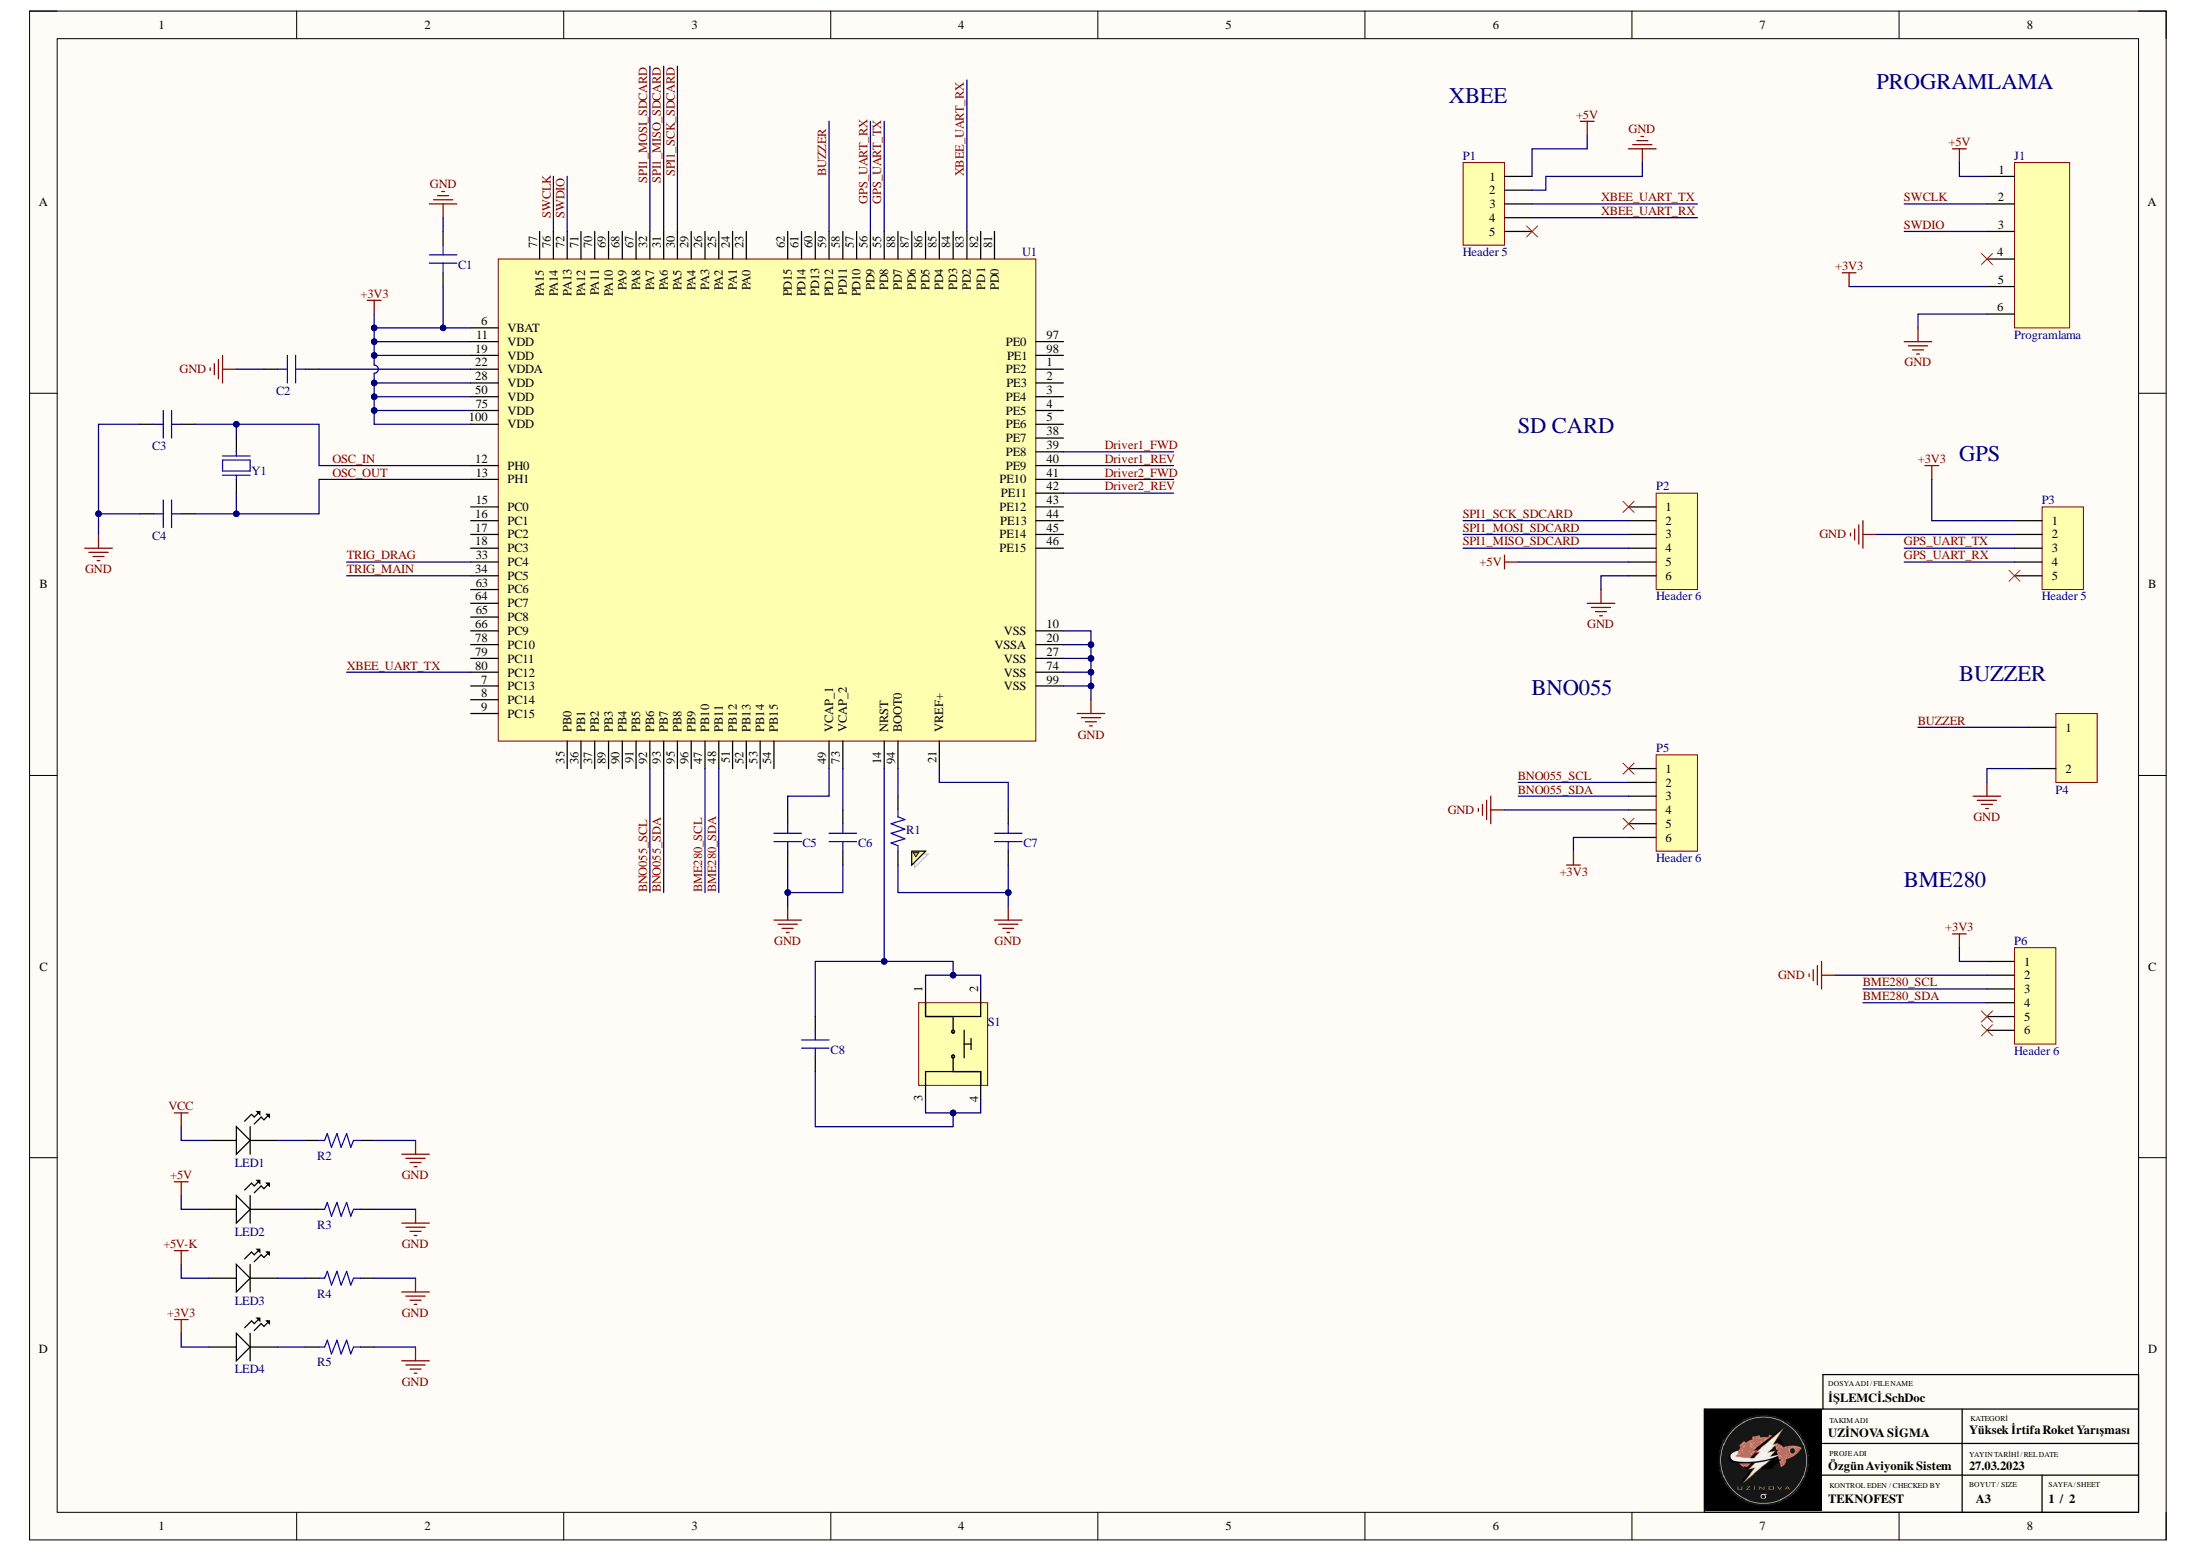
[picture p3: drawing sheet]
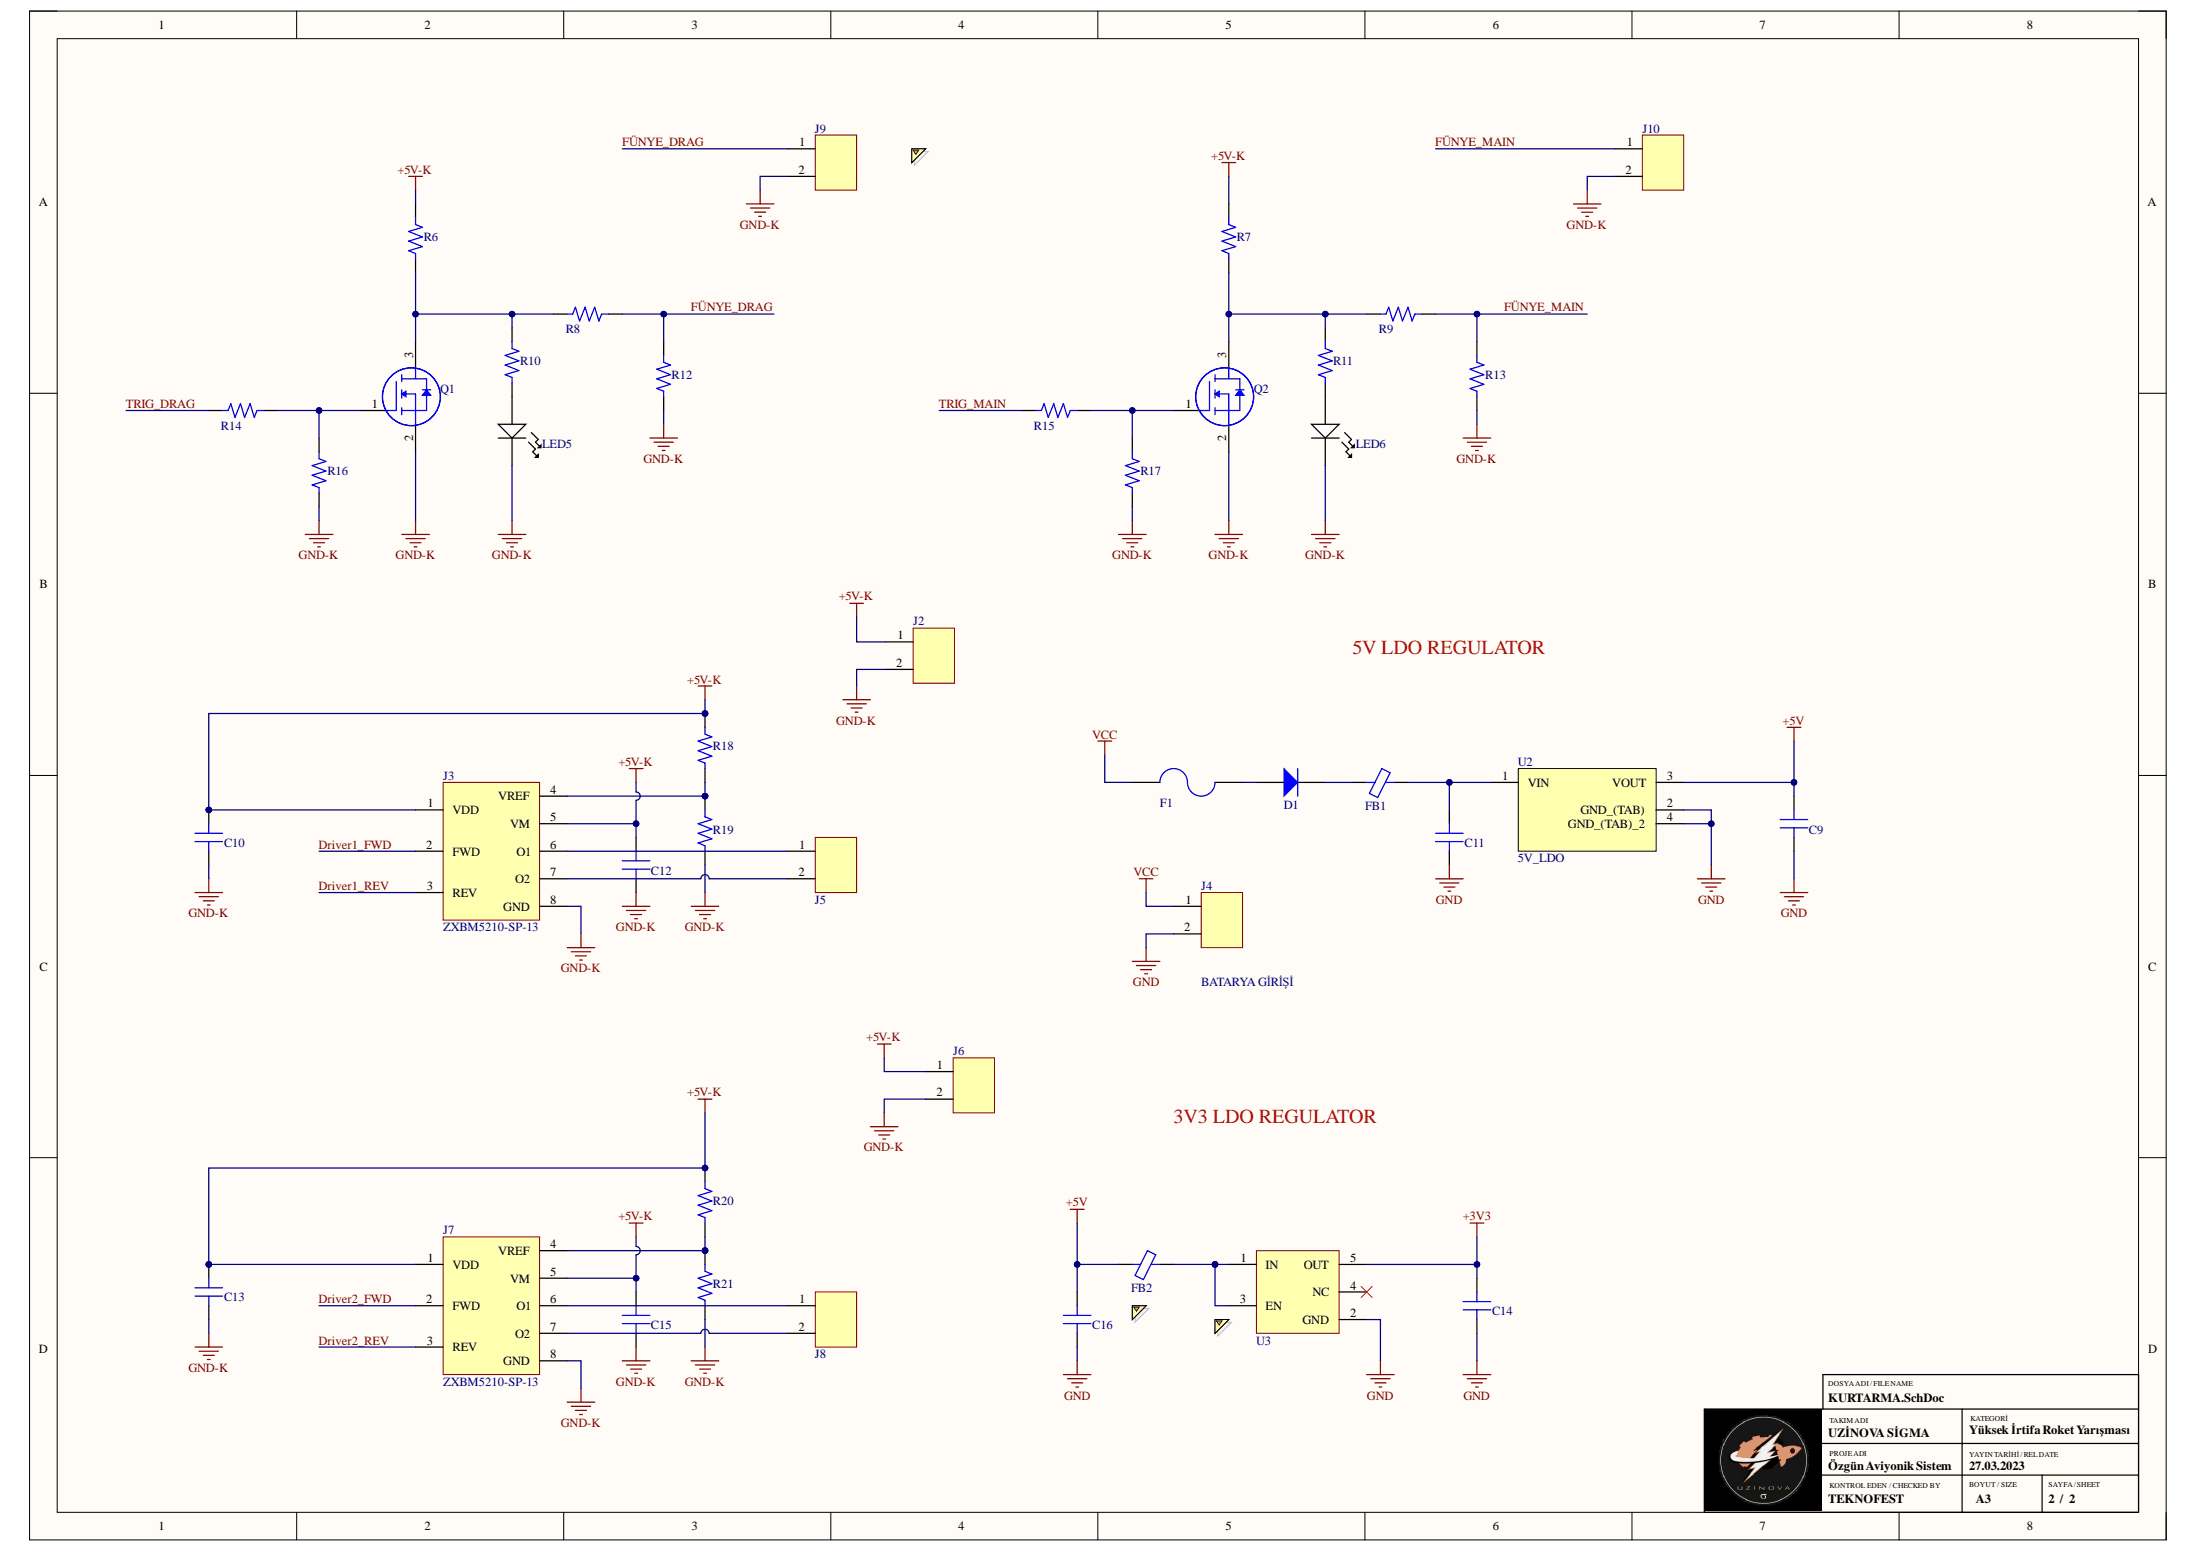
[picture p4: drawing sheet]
# Altium project HERSEYBASTAN.PrjPcb
2 sheets, 70 parts. Net scope: global (net labels, ports and power ports of the same name join across sheets).
Board file: SON.PcbDoc
Sheets:
  İŞLEMCİ.SchDoc
  KURTARMA.SchDoc

## Sheet İŞLEMCİ.SchDoc
size A3; CheckedBy: TEKNOFEST; SheetNumber: 1; SheetTotal: 2; Takım_Adı: UZİNOVA SİGMA; Kategori: Yüksek İrtifa Roket Yarışması; Proje_Adı: Özgün Aviyonik Sistem; ReleaseDate: 27.03.2023; PageSize: A3

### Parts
C1  CAP CER 1uF 0805  [CAP_0805]  (value not drawn)
C2  CAP CER 10nF 0805  [CAP_0805]  (value not drawn)
C3  CAP CER 20pF 0805  [CAP_0805]  (value not drawn)
C4  CAP CER 20pF 0805  [CAP_0805]  (value not drawn)
C5  CAP CER 2.2uF 0805  [CAP_0805]  (value not drawn)
C6  CAP CER 2.2uF 0805  [CAP_0805]  (value not drawn)
C7  CAP CER 10nF 0805  [CAP_0805]  (value not drawn)
C8  CAP CER 0.1uF 0805  [CAP_0805]  (value not drawn)
J1  Programlama  [PPTC061LFBN-RC]
LED1  CMD17-21VRD/TR8  [LED RED_0805]  (value not drawn)
LED2  CMD17-21VRD/TR8  [LED RED_0805]  (value not drawn)
LED3  CMD17-21VRD/TR8  [LED RED_0805]  (value not drawn)
LED4  CMD17-21VRD/TR8  [LED RED_0805]  (value not drawn)
P1  Header 5  [HDR1X5]
P2  Header 6  [HDR1X6]
P3  Header 5  [HDR1X5]
P4  Yalancı Buzzer  [Yalancı Buzzer]  (value not drawn)
P5  Header 6  [HDR1X6]
P6  Header 6  [HDR1X6]
R1  RES 10K OHM 0805  [RES_0805]  (value not drawn)
R2  RES 470 OHM 0805  [RES_0805]  (value not drawn)
R3  RES 470 OHM 0805  [RES_0805]  (value not drawn)
R4  RES 470 OHM 0805  [RES_0805]  (value not drawn)
R5  RES 470 OHM 0805  [RES_0805]  (value not drawn)
S1  PTS815 SJG 250 SMTR LFS  [BUTTON]  (value not drawn)
U1  STM32F407VGT6  [LQFP-100]  (value not drawn)
Y1  CRYSTAL 32.7680KHZ 12.5PF SMD  [CRYSTAL_ABS05]  (value not drawn)

### Blocks framed on the sheet
XBEE: P1
PROGRAMLAMA: J1
SD CARD: P2
GPS_NEO/M8: P3
BNO055: P5
BME280: P6
BUZZER: P4

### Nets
+3V3: C1.1 J1.5 LED4.1 P3.1 P5.6 P6.1 U1.6(VBAT) U1.11(VDD) U1.19(VDD) U1.28(VDD) U1.50(VDD) U1.75(VDD) U1.100(VDD)
+5V: J1.1 LED2.1 P1.1 P2.5
+5V-K: LED3.1
GND: C1.2 C2.1 C3.1 C4.1 C5.1 C6.1 C7.1 C8.1 J1.6 P1.2 P2.6 P3.2 P4.2 P5.4 P6.2 R1.1 R2.2 R3.2 R4.2 R5.2 S1.3 S1.4 U1.10(VSS) U1.20(VSSA) U1.27(VSS) U1.74(VSS) U1.99(VSS)
VCC: LED1.1
BME280_SCL: P6.3 U1.47(PB10)
BME280_SDA: P6.4 U1.48(PB11)
BNO055_SCL: P5.2 U1.92(PB6)
BNO055_SDA: P5.3 U1.93(PB7)
BUZZER: P4.1 U1.59(PD12)
Driver1_FWD: U1.39(PE8)
Driver1_REV: U1.40(PE9)
Driver2_FWD: U1.41(PE10)
Driver2_REV: U1.42(PE11)
GPS_UART_RX: P3.4 U1.56(PD9)
GPS_UART_TX: P3.3 U1.55(PD8)
OSC_IN: C3.2 U1.12(PH0) Y1.2
OSC_OUT: C4.2 U1.13(PH1) Y1.1
SPI1_MISO_SDCARD: P2.4 U1.31(PA6)
SPI1_MOSI_SDCARD: P2.3 U1.32(PA7)
SPI1_SCK_SDCARD: P2.2 U1.30(PA5)
SWCLK: J1.2 U1.76(PA14)
SWDIO: J1.3 U1.72(PA13)
TRIG_DRAG: U1.33(PC4)
TRIG_MAIN: U1.34(PC5)
XBEE_UART_RX: P1.4 U1.83(PD2)
XBEE_UART_TX: P1.3 U1.80(PC12)
NetC2_2: C2.2 U1.22(VDDA)
NetC5_2: C5.2 U1.49(VCAP_1)
NetC6_2: C6.2 U1.73(VCAP_2)
NetC7_2: C7.2 U1.21(VREF+)
NetC8_2: C8.2 S1.1 S1.2 U1.14(NRST)
NetLED1_2: LED1.2 R2.1
NetLED2_2: LED2.2 R3.1
NetLED3_2: LED3.2 R4.1
NetLED4_2: LED4.2 R5.1
NetR1_2: R1.2 U1.94(BOOT0)

Not connected (* = marked no-connect by the designer): J1 4*; P1 5*; P2 1*; P3 5*; P5 1* 5*; P6 5* 6*; U1 1(PE2) 2(PE3) 3(PE4) 4(PE5) 5(PE6) 7(PC13) 8(PC14) 9(PC15) 15(PC0) 16(PC1) 17(PC2) 18(PC3) 23(PA0) 24(PA1) 25(PA2) 26(PA3) 29(PA4) 35(PB0) 36(PB1) 37(PB2) 38(PE7) 43(PE12) 44(PE13) 45(PE14) 46(PE15) 51(PB12) 52(PB13) 53(PB14) 54(PB15) 57(PD10) 58(PD11) 60(PD13) 61(PD14) 62(PD15) 63(PC6) 64(PC7) 65(PC8) 66(PC9) 67(PA8) 68(PA9) 69(PA10) 70(PA11) 71(PA12) 77(PA15) 78(PC10) 79(PC11) 81(PD0) 82(PD1) 84(PD3) 85(PD4) 86(PD5) 87(PD6) 88(PD7) 89(PB3) 90(PB4) 91(PB5) 95(PB8) 96(PB9) 97(PE0) 98(PE1)

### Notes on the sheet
- MİKRODENETLEYİCİ / STM32F407VGT6
- (near C7) BOOT0 ekleme yapılabilir-amerika roket

## Sheet KURTARMA.SchDoc
size A3; CheckedBy: TEKNOFEST; SheetNumber: 2; SheetTotal: 2; Takım_Adı: UZİNOVA SİGMA; Kategori: Yüksek İrtifa Roket Yarışması; Proje_Adı: Özgün Aviyonik Sistem; ReleaseDate: 27.03.2023; PageSize: A3

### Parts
C9  CAP CER 10uF 0805  [CAP_0805]  (value not drawn)
C10  CAP CER 1uF 0805  [CAP_0805]  (value not drawn)
C11  CAP CER 10uF 0805  [CAP_0805]  (value not drawn)
C12  CAP CER 10uF 0805  [CAP_0805]  (value not drawn)
C13  CAP CER 1uF 0805  [CAP_0805]  (value not drawn)
C14  CAP CER 1uF 0805  [CAP_0805]  (value not drawn)
C15  CAP CER 10uF 0805  [CAP_0805]  (value not drawn)
C16  CAP CER 1uF 0805  [CAP_0805]  (value not drawn)
D1  DIODE GEN PURP 75V 150MA SOD323F  [SOD323F]  (value not drawn)
F1  FUSE 3413.0216.22  [FUSE_1206]  (value not drawn)
FB1  MPZ2012S601AT000  [FERRITE BEAD_0805]  (value not drawn)
FB2  MPZ2012S601AT000  [FERRITE BEAD_0805]  (value not drawn)
J2  Mike Connector  [MIKE CONNECTOR]  (value not drawn)
J3  ZXBM5210-SP-13  [SO-8EP]
J4  Mike Connector  [MIKE CONNECTOR]  (value not drawn)
J5  HEADER x2  [HEADER x2]  (value not drawn)
J6  Mike Connector  [MIKE CONNECTOR]  (value not drawn)
J7  ZXBM5210-SP-13  [SO-8EP]
J8  HEADER x2  [HEADER x2]  (value not drawn)
J9  Mike Connector  [MIKE CONNECTOR]  (value not drawn)
J10  Mike Connector  [MIKE CONNECTOR]  (value not drawn)
LED5  CMD17-21VRD/TR8  [LED RED_0805]  (value not drawn)
LED6  CMD17-21VRD/TR8  [LED RED_0805]  (value not drawn)
Q1  NTR5103NT1G  [SOT-23-3]  (value not drawn)
Q2  NTR5103NT1G  [SOT-23-3]  (value not drawn)
R6  RES 0 OHM 0805  [RES_0805]  (value not drawn)
R7  RES 0 OHM 0805  [RES_0805]  (value not drawn)
R8  RES 20K OHM 0805  [RES_0805]  (value not drawn)
R9  RES 20K OHM 0805  [RES_0805]  (value not drawn)
R10  RES 470 OHM 0805  [RES_0805]  (value not drawn)
R11  RES 470 OHM 0805  [RES_0805]  (value not drawn)
R12  RES 10K OHM 0805  [RES_0805]  (value not drawn)
R13  RES 10K OHM 0805  [RES_0805]  (value not drawn)
R14  RES 1K OHM 0805  [RES_0805]  (value not drawn)
R15  RES 1K OHM 0805  [RES_0805]  (value not drawn)
R16  RES 10K OHM 0805  [RES_0805]  (value not drawn)
R17  RES 10K OHM 0805  [RES_0805]  (value not drawn)
R18  RES 1K OHM 0805  [RES_0805]  (value not drawn)
R19  RES 1K OHM 0805  [RES_0805]  (value not drawn)
R20  RES 1K OHM 0805  [RES_0805]  (value not drawn)
R21  RES 1K OHM 0805  [RES_0805]  (value not drawn)
U2  5V_LDO  [5V_LDO]
U3  NCP161ASN330T1G  [SOT-23-5]  (value not drawn)

### Blocks framed on the sheet
KURTARMA SİSTEMİ DEVRELERİ: C10 C12 C13 C15 J2 J3 J5-J10 LED5 LED6 Q1 Q2 R6-R21
5V LDO REGULATOR: C9 C11 D1 F1 FB1 J4 U2
3V3 LDO REGULATOR: C14 C16 FB2 U3

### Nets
+3V3: C14.2 U3.5(OUT)
+5V: C9.2 C16.2 FB2.1 U2.3(VOUT)
+5V-K: C10.2 C12.2 C13.2 C15.2 J2.1 J3.1(VDD) J3.5(VM) J6.1 J7.1(VDD) J7.5(VM) R6.2 R7.2 R18.2 R20.2
GND: C9.1 C11.1 C14.1 C16.1 J4.2 U2.2(GND_(TAB)) U2.4(GND_(TAB)_2) U3.2(GND)
GND-K: C10.1 C12.1 C13.1 C15.1 J2.2 J3.8(GND) J6.2 J7.8(GND) J9.2 J10.2 LED5.2 LED6.2 Q1.2(S) Q2.2(S) R12.1 R13.1 R16.1 R17.1 R19.1 R21.1
VCC: F1.1 J4.1
Driver1_FWD: J3.2(FWD)
Driver1_REV: J3.3(REV)
Driver2_FWD: J7.2(FWD)
Driver2_REV: J7.3(REV)
FÜNYE_DRAG: J9.1 R8.2 R12.2
FÜNYE_MAIN: J10.1 R9.2 R13.2
TRIG_DRAG: R14.1
TRIG_MAIN: R15.1
NetC11_2: C11.2 FB1.2 U2.1(VIN)
NetD1_1: D1.1(CATHODE) FB1.1
NetD1_2: D1.2(ANODE) F1.2
NetFB2_2: FB2.2 U3.1(IN) U3.3(EN)
NetJ3_4: J3.4(VREF) R18.1 R19.2
NetJ3_6: J3.6(O1) J5.1
NetJ3_7: J3.7(O2) J5.2
NetJ7_4: J7.4(VREF) R20.1 R21.2
NetJ7_6: J7.6(O1) J8.1
NetJ7_7: J7.7(O2) J8.2
NetLED5_1: LED5.1 R10.1
NetLED6_1: LED6.1 R11.1
NetQ1_1: Q1.1(G) R14.2 R16.2
NetQ1_3: Q1.3(D) R6.1 R8.1 R10.2
NetQ2_1: Q2.1(G) R15.2 R17.2
NetQ2_3: Q2.3(D) R7.1 R9.1 R11.2

Not connected (* = marked no-connect by the designer): U3 4(NC)*

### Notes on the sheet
- ANLADIĞIM KADARIYLA MOSFET TETİKLENDİĞİNDE FÜNYE PATLİCAK
- (near J4) BATARYA GİRİŞİ
- (near U3) Datasheet'te EN pininin input voltajıyla aynı olduğu görülüyo
- - Yüksek frekanslı gürültü ve istenmeyen durumlarda, belirlenen frekans aralığının dışında direnç etkisi gösterir, gürültüyü ısı enerjisine çevirerek absorbe ederler. Devrede güç veya sinyal hattına seri bağlanırlar ve alçak geçiren filtre elde edilir.
  - Elektromanyetik ve radyo frekans girşimini azaltır.
  -Kısaca yüksek frekanstaki sinyalleri önleyen pasif bir komponenttir.
  -Bypass kondansatörleri ile ferritler güç bağlantısında beraber kullanılır.

## Nets that join several sheets
+3V3: İŞLEMCİ (13 pins), KURTARMA (C14.2 U3.5)
+5V: İŞLEMCİ (J1.1 LED2.1 P1.1 P2.5), KURTARMA (C9.2 C16.2 FB2.1 U2.3)
+5V-K: İŞLEMCİ (LED3.1), KURTARMA (14 pins)
GND: İŞLEMCİ (27 pins), KURTARMA (8 pins)
VCC: İŞLEMCİ (LED1.1), KURTARMA (F1.1 J4.1)
Driver1_FWD: İŞLEMCİ (U1.39), KURTARMA (J3.2)
Driver1_REV: İŞLEMCİ (U1.40), KURTARMA (J3.3)
Driver2_FWD: İŞLEMCİ (U1.41), KURTARMA (J7.2)
Driver2_REV: İŞLEMCİ (U1.42), KURTARMA (J7.3)
TRIG_DRAG: İŞLEMCİ (U1.33), KURTARMA (R14.1)
TRIG_MAIN: İŞLEMCİ (U1.34), KURTARMA (R15.1)
